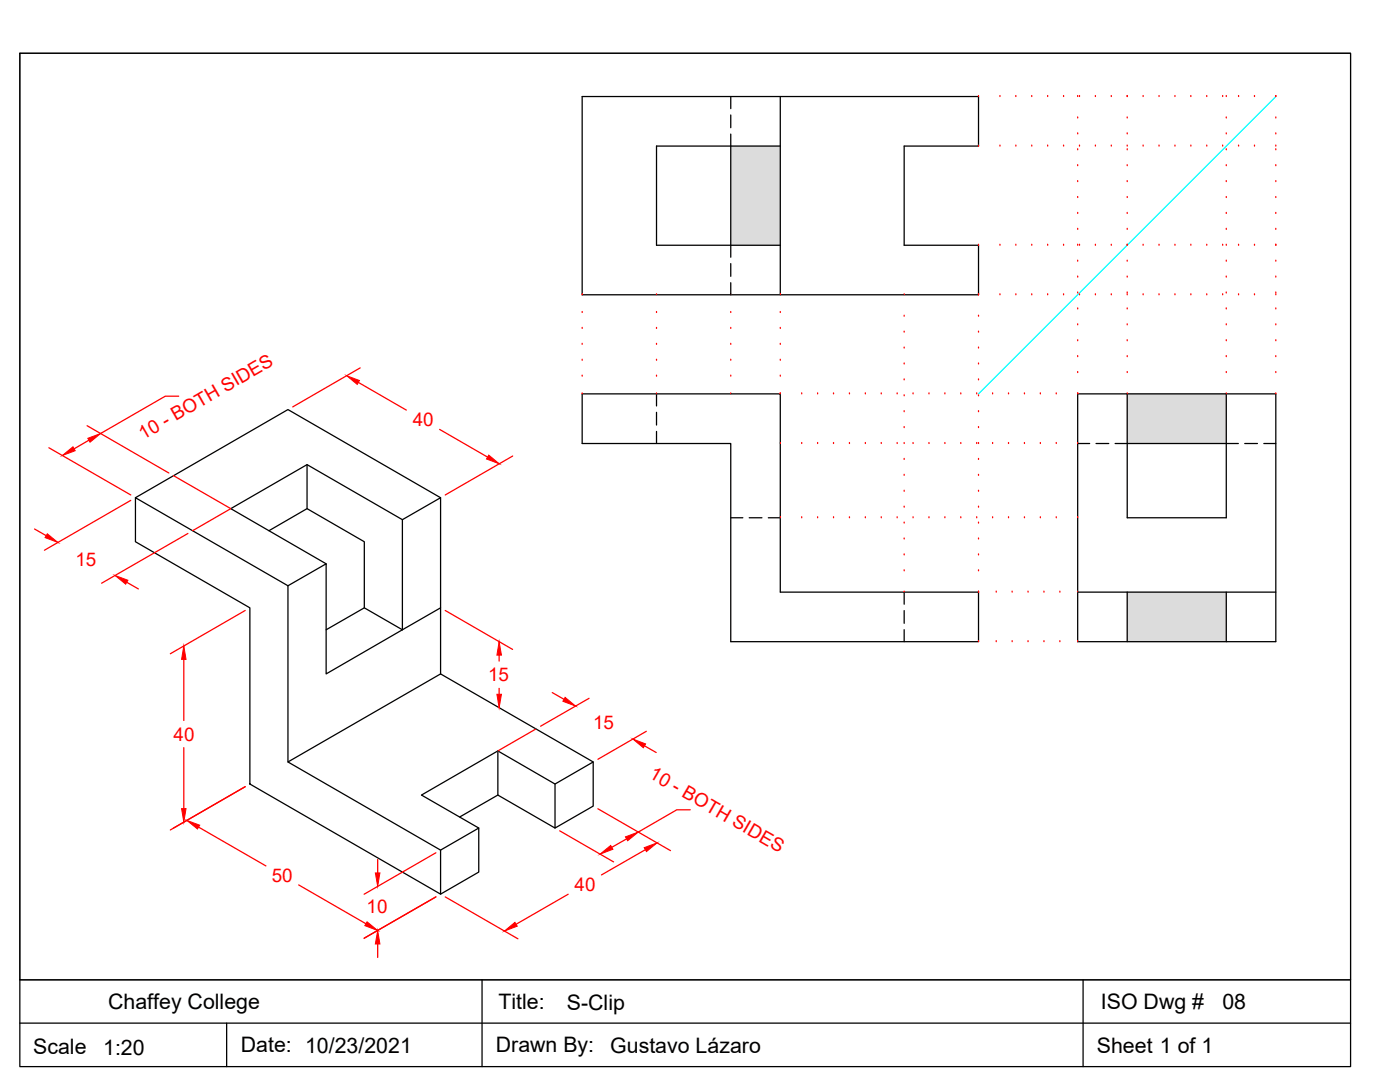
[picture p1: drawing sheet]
<svg xmlns="http://www.w3.org/2000/svg" width="279mm" height="216mm" viewBox="0 0 279 216" stroke-linecap="round" stroke-linejoin="round" font-family="sans-serif">
<!-- layer: Layer1 -->
<g fill="none" stroke="#000" stroke-width=".25">
<path d="M4 10.6h265.5v202.2h-265.5zM116.2 19.3h79.1v9.8h-14.9v19.8h14.9v9.9h-79.1zM155.7 19.3v39.5M145.8 29.1v19.8M155.7 29.1h-24.7v19.8h24.7M116.2 78.6h39.5v39.6h39.6v9.8h-49.5v-39.5h-29.6zM215.1 78.6h39.5v49.4h-39.5zM225 78.6v24.7h19.7v-24.7M27 99.3l30.5 17.6v35.1l30.4 17.6v8.8l-38-22v-35.1l-22.9-13.2zM27 99.3l30.5-17.6 30.4 17.6M61.3 92.7v8.8l11.4 6.6v13.2l7.6 4.4 7.6-4.4M225 88.5h19.7"/>
<path d="M57.5 116.9l7.6-4.4v22l15.2-8.8v-22l7.6-4.4v35.2M61.3 101.5l-7.6 4.4M80.3 103.7l-19-11-15.2 8.8 19 11M215.1 118.2h39.5M225 118.2v9.8M244.7 118.2v9.8M72.7 121.3l-7.6 4.4M57.5 152l30.4-17.5 30.5 17.5-7.6 4.4-11.4-6.6-15.3 8.8 11.4 6.6M99.4 149.8v8.8l11.4 6.6M99.4 158.6l-7.7 4.4M118.4 152v8.8l-7.6 4.4v-8.8M87.9 169.6l7.6-4.4v8.8l-7.6 4.4"/>
<path d="M4 195.5h265.5M96.2 195.5v17.3M216.2 195.5v17.3M4 204.2h265.5M45.2 204.2v8.6"/>
</g>
<g fill="none" stroke="#f00" stroke-width=".25">
<path d="M35.7 79.1h-2.7l-12.9 7.4M71.5 76.3l9.6 5.5M71.9 73.4l-13.5 7.8M9.8 89.3l16.3 9.5M17.4 84.9l16.3 9.5M17.7 87.8l-2.9 1.8M26.1 99.8l-17.2 10M87.7 85.7l9.6 5.5M102.3 91l-13.4 7.8M6.9 105.6l2.3 1.3M25.3 116.2l2.3 1.3M37.5 106.4l-17.2 10"/>
<path d="M36.7 131.6v12.2M48.9 121.8l-14.9 8.7M88.9 121.8l13.4 7.8M99.6 130.7v1.2M99.6 137.4v1.1M36.7 149.2v12.2M48.9 157l-14.9 8.6M39.6 165l13.5 7.8M59.6 176.6l13.4 7.7M87 179l-14.3 8.2M88.9 179l14.5 8.3M111.7 165.8l10.7 6.2"/>
<path d="M113.4 178.4l-10.4 6M119.3 161.4l14.5 8.3M125.1 167.4l-3 1.7M128.8 169.5l-8.8 5.1M137.8 161.6h-2.7l-7.7 4.4"/>
</g>
<g fill="#f00" stroke="#f00" stroke-width=".2">
<path d="M69.2 75l2.5 .9-.4 .8z"/>
<path d="M97.5 90.8l2.1 1.7-2.5-.9z"/>
<path d="M99.6 128l.5 2.7h-.9z"/>
<path d="M99.2 138.5h.9l-.5 2.7z"/>
<path d="M100.7 185.8l2.1-1.8 .4 .8z"/>
<path d="M128.6 169.1l2.5-.9-2.1 1.7z"/>
<path d="M73.3 183.9l2.1 1.8-2.6-1z"/>
<path d="M37.3 163.7l2.6 1-.5 .7z"/>
<path d="M36.7 128.9l.4 2.7h-.9z"/>
<path d="M36.2 161.4h.9l-.4 2.6z"/>
<path d="M9.4 106.5l2.2 1.7-2.6-.9z"/>
<path d="M23 114.8l2.5 1-.4 .8z"/>
<path d="M12.4 90.9l2.2-1.7 .4 .7z"/>
<path d="M17.5 87.5l2.6-1-2.1 1.7z"/>
<path d="M119.8 170.4l2.1-1.7 .4 .8z"/>
<path d="M124.8 167l2.6-1-2.1 1.8z"/>
</g>
<!-- layer: Dimensions -->
<path d="M34.6 94.9l11.5 6.6-7.7 4.4M110.2 138.2l2.3 1.3M117.6 139.3l-9.7 5.6M107 145.5l-7.6 4.3M128.6 148.8l2.4 1.4M129 145.9l-9.7 5.6M75.4 171.5v2.7M87 170.2l-14.3 8.2M87 179l-14.3 8.2M75.4 188.4v2.7" fill="none" stroke="#f00" stroke-width=".25"/>
<g fill="#f00" stroke="#f00" stroke-width=".2">
<path d="M112.8 139.1l2.1 1.8-2.6-1z"/>
<path d="M126.3 147.5l2.5 .9-.4 .8z"/>
<path d="M74.9 174.2h.9l-.4 2.7z"/>
<path d="M75.4 185.7l.4 2.7h-.9z"/>
</g>
<!-- layer: Hidden -->
<g fill="none" stroke="#000" stroke-width=".25">
<path d="M145.8 19.3v2.4M145.8 22.9v2.6M145.8 26.8v2.3M145.8 48.9v2.4M145.8 52.6v2.5M145.8 56.4v2.4M131 78.6v2.4M131 82.3v2.5M131 86.1v2.4M215.1 88.5h2.4M218.7 88.5h2.6M222.5 88.5h2.5"/>
<path d="M244.7 88.5h2.4M248.4 88.5h2.6M252.2 88.5h2.4M145.8 103.3h2.5M149.5 103.3h2.6M153.3 103.3h2.4M180.4 118.2v2.4M180.4 121.8v2.6M180.4 125.6v2.4"/>
</g>
<g fill="#dcdcdc" stroke="#dcdcdc" stroke-width=".2">
<path d="M145.8 29.1l9.9 19.8v-19.8zM145.8 29.1l9.9 19.8h-9.9z"/>
<path d="M225 78.6l19.7 9.9v-9.9zM225 78.6l19.7 9.9h-19.7z"/>
<path d="M225 118.2l19.7 9.8v-9.8zM225 118.2l19.7 9.8h-19.7z"/>
</g>
<!-- layer: Layer1 -->
<path d="M254.6 19.3l-59.3 59.3" fill="none" stroke="#0ff" stroke-width=".25"/>
<!-- layer: Relational Lines -->
<g fill="none" stroke="#f00" stroke-width=".25">
<path d="M195.3 19.3h.1M199.6 19.3h.1M202.7 19.3h.1M205.9 19.3h.1M209.1 19.3h.1M212.3 19.3h.1M215.1 19.3h.1M215.4 19.3h.1M218.6 19.3h.1M221.8 19.3h.1M225 19.3h.1M228.1 19.3h.1"/>
<path d="M231.3 19.3h.1M234.5 19.3h.1M237.7 19.3h.1M240.8 19.3h.1M244 19.3h.1M244.7 19.3h.1M247.2 19.3h.1M250.4 19.3h.1M254.6 19.3h.1M195.3 29.1h.1M199.6 29.1h.1M202.7 29.1h.1"/>
<path d="M205.9 29.1h.1M209.1 29.1h.1M212.3 29.1h.1M215.1 23.5h.1M215.1 26.7h.1M215.1 29.9h.1M215.1 33.1h.1M215.1 36.2h.1M215.1 39.4h.1M215.4 29.1h.1M218.6 29.1h.1M221.8 29.1h.1"/>
<path d="M225 29.1h.1M225 23.5h.1M225 26.7h.1M225 29.9h.1M225 33.1h.1M225 36.2h.1M225 39.4h.1M228.1 29.1h.1M231.3 29.1h.1M234.5 29.1h.1M237.7 29.1h.1M240.8 29.1h.1"/>
<path d="M244 29.1h.1M244.7 23.5h.1M244.7 26.7h.1M244.7 29.9h.1M244.7 33.1h.1M244.7 36.2h.1M244.7 39.4h.1M247.2 29.1h.1M250.4 29.1h.1M254.6 23.5h.1M254.6 26.7h.1M254.6 29.9h.1"/>
<path d="M254.6 33.1h.1M254.6 36.2h.1M254.6 39.4h.1M254.6 29.1h.1M116.2 58.8h.1M131 58.8h.1M145.8 58.8h.1M155.7 58.8h.1M180.4 58.8h.1M195.3 58.8h.1M195.3 48.9h.1M199.6 48.9h.1"/>
<path d="M199.6 58.8h.1M202.7 48.9h.1M202.7 58.8h.1M205.9 48.9h.1M205.9 58.8h.1M209.1 48.9h.1M209.1 58.8h.1M212.3 48.9h.1M212.3 58.8h.1M215.1 42.6h.1M215.1 45.8h.1M215.1 48.9h.1"/>
<path d="M215.1 52.1h.1M215.1 55.3h.1M215.1 58.5h.1M215.4 48.9h.1M215.4 58.8h.1M218.6 48.9h.1M218.6 58.8h.1M221.8 48.9h.1M221.8 58.8h.1M225 48.9h.1M225 58.8h.1M225 42.6h.1"/>
<path d="M225 45.8h.1M225 52.1h.1M225 55.3h.1M225 58.5h.1M228.1 48.9h.1M228.1 58.8h.1M231.3 48.9h.1M231.3 58.8h.1M234.5 48.9h.1M234.5 58.8h.1M237.7 48.9h.1M237.7 58.8h.1"/>
<path d="M240.8 48.9h.1M240.8 58.8h.1M244 48.9h.1M244 58.8h.1M244.7 42.6h.1M244.7 45.8h.1M244.7 48.9h.1M244.7 52.1h.1M244.7 55.3h.1M244.7 58.5h.1M247.2 48.9h.1M247.2 58.8h.1"/>
<path d="M250.4 48.9h.1M250.4 58.8h.1M254.6 42.6h.1M254.6 45.8h.1M254.6 48.9h.1M254.6 52.1h.1M254.6 55.3h.1M254.6 58.5h.1M254.6 58.8h.1M116.2 78.6h.1M116.2 75.1h.1M116.2 71.9h.1"/>
<path d="M116.2 68.7h.1M116.2 65.5h.1M116.2 62.4h.1M131 62.4h.1M131 65.5h.1M131 68.7h.1M131 71.9h.1M131 75.1h.1M131 78.6h.1M145.8 78.6h.1M145.8 75.1h.1M145.8 71.9h.1"/>
<path d="M145.8 68.7h.1M145.8 65.5h.1M145.8 62.4h.1M155.7 78.6h.1M155.7 75.1h.1M155.7 71.9h.1M155.7 68.7h.1M155.7 65.5h.1M155.7 62.4h.1M160 78.6h.1M163.2 78.6h.1M166.3 78.6h.1"/>
<path d="M169.5 78.6h.1M172.7 78.6h.1M175.9 78.6h.1M179 78.6h.1M180.4 79h.1M180.4 75.8h.1M180.4 72.6h.1M180.4 69.4h.1M180.4 66.3h.1M180.4 63.1h.1M182.2 78.6h.1M185.4 78.6h.1"/>
<path d="M188.6 78.6h.1M191.7 78.6h.1M194.9 78.6h.1M195.3 79h.1M195.3 75.8h.1M195.3 72.6h.1M195.3 69.4h.1M195.3 66.3h.1M195.3 63.1h.1M198.1 78.6h.1M201.3 78.6h.1M204.4 78.6h.1"/>
<path d="M207.6 78.6h.1M210.8 78.6h.1M215.1 61.6h.1M215.1 64.8h.1M215.1 68h.1M215.1 71.2h.1M215.1 74.3h.1M215.1 78.6h.1M225 61.6h.1M225 64.8h.1M225 68h.1M225 71.2h.1"/>
<path d="M225 74.3h.1M225 78.6h.1M244.7 61.6h.1M244.7 64.8h.1M244.7 68h.1M244.7 71.2h.1M244.7 74.3h.1M244.7 78.6h.1M254.6 61.6h.1M254.6 64.8h.1M254.6 68h.1M254.6 71.2h.1"/>
<path d="M254.6 74.3h.1M254.6 78.6h.1M155.7 88.5h.1M160 88.5h.1M163.2 88.5h.1M166.3 88.5h.1M169.5 88.5h.1M172.7 88.5h.1M175.9 88.5h.1M179 88.5h.1M180.4 98h.1M180.4 94.8h.1"/>
<path d="M180.4 91.7h.1M180.4 88.5h.1M180.4 85.3h.1M180.4 82.1h.1M182.2 88.5h.1M185.4 88.5h.1M188.6 88.5h.1M191.7 88.5h.1M194.9 88.5h.1M195.3 98h.1M195.3 94.8h.1M195.3 91.7h.1"/>
<path d="M195.3 88.5h.1M195.3 85.3h.1M195.3 82.1h.1M198.1 88.5h.1M201.3 88.5h.1M204.4 88.5h.1M207.6 88.5h.1M210.8 88.5h.1M215.1 88.5h.1M155.7 103.3h.1M160 103.3h.1M163.2 103.3h.1"/>
<path d="M166.3 103.3h.1M169.5 103.3h.1M172.7 103.3h.1M175.9 103.3h.1M179 103.3h.1M180.4 118.2h.1M180.4 113.9h.1M180.4 110.7h.1M180.4 107.5h.1M180.4 104.4h.1M180.4 101.2h.1M182.2 103.3h.1"/>
<path d="M185.4 103.3h.1M188.6 103.3h.1M191.7 103.3h.1M194.9 103.3h.1M195.3 118.2h.1M195.3 113.9h.1M195.3 110.7h.1M195.3 107.5h.1M195.3 104.4h.1M195.3 101.2h.1M198.1 103.3h.1M198.8 118.2h.1"/>
<path d="M201.3 103.3h.1M202 118.2h.1M204.4 103.3h.1M205.2 118.2h.1M207.6 103.3h.1M208.3 118.2h.1M210.8 103.3h.1M211.5 118.2h.1M215.1 103.3h.1M215.1 118.2h.1M195.3 128h.1M198.8 128h.1"/>
<path d="M202 128h.1M205.2 128h.1M208.3 128h.1M211.5 128h.1M215.1 128h.1"/>
</g>
<!-- layer: Layer1 -->
<path d="M4 10.6h265.5v184.9h-265.5z" fill="none" stroke="#000" stroke-width=".2"/>
<g font-size="4.3">
<text x="21.6" y="201.3">Chaffey College</text>
<text x="99.5" y="201.4">Title:</text>
<text x="113.1" y="201.5">S-Clip</text>
<text x="219.7" y="201.3">ISO Dwg #</text>
<text x="243.9" y="201.3">08</text>
<text x="48.1" y="209.9">Date: 10/23/2021</text>
<text x="99" y="209.9">Drawn By:</text>
<text x="6.6" y="210.3">Scale</text>
<text x="20.6" y="210.4">1:20</text>
<text x="121.8" y="210">Gustavo Lázaro</text>
<text x="218.9" y="210">Sheet 1 of 1</text>
</g>
<g font-size="3.8" fill="#f00">
<text x="28.6" y="87.8" transform="rotate(-30 28.6 87.8)">10 - BOTH SIDES</text>
<text x="82.4" y="85.1">40</text>
<text x="15" y="112.9">15</text>
<text x="97.4" y="136">15</text>
<text x="34.6" y="147.8">40</text>
<text x="118.4" y="145.5">15</text>
<text x="129.4" y="155.1" transform="rotate(30 129.4 155.1)">10 - BOTH SIDES</text>
<text x="54.3" y="176">50</text>
<text x="114.7" y="177.8">40</text>
<text x="73.2" y="182.1">10</text>
</g>
</svg>
